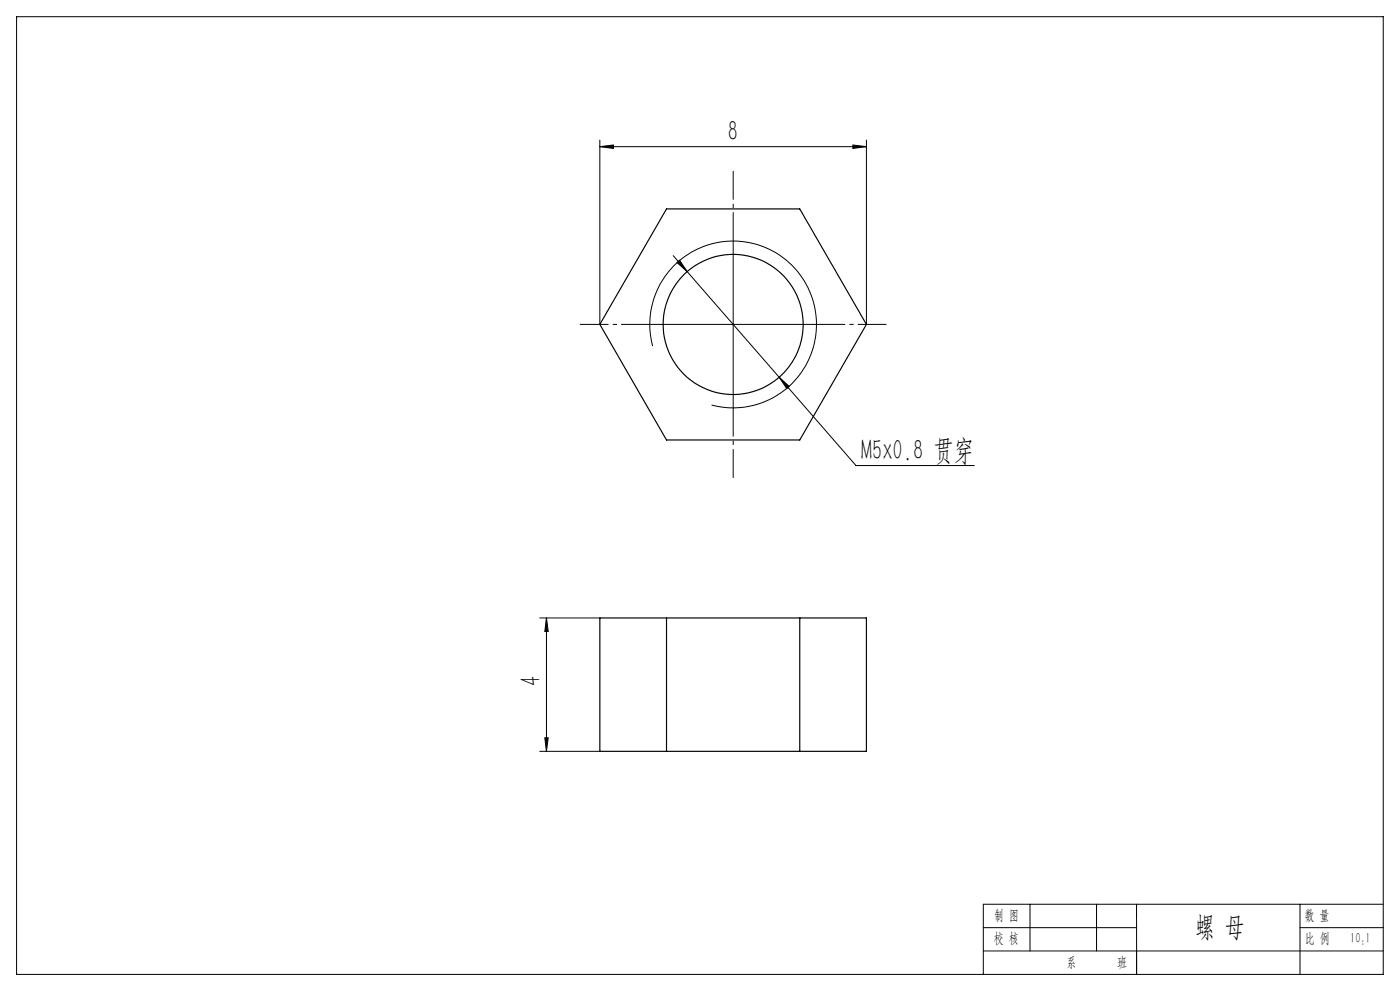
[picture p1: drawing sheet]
<svg xmlns="http://www.w3.org/2000/svg" width="420mm" height="297mm" viewBox="0 0 420 297" stroke-linecap="round" stroke-linejoin="round" font-family="sans-serif">
<g fill="none" stroke="#000" stroke-width=".35">
<path d="M200 62.6h39.9l20 34.6-20 34.7h-39.9l-20-34.7zM180 185.2h79.9v40h-79.9zM200 185.2v40M239.9 185.2v40"/>
<circle cx="219.9" cy="97.2" r="21"/>
</g>
<g fill="none" stroke="#000" stroke-width=".3">
<path d="M5 5h410v287h-410zM180 44l4-.5v1zM180 42v55.2M180 44h79.9M255.9 43.5l4 .5-4 .5zM259.9 42v55.2M202 76.6l4.2 4.8M203.1 78.7l.8-.7 2.3 3.4zM220 72.2v50M194.9 97.2h50M206.2 81.4l27.6 31.7M195.8 103.7a25 25 0 0 1 22-31.4 25 25 0 0 1 27.1 27.1 25 25 0 0 1-31.4 22"/>
<path d="M233.8 113.1l3 2.7-.8 .7zM233.8 113.1l23 26.4h35.5M161.9 185.2h18.1M163.9 185.2v40M163.9 185.2l.6 4.1h-1.1zM161.9 225.2h18.1M163.4 221.1h1.1l-.6 4.1zM295 278h46M309 271v14M329 271v14M341 271v21M390 278h25"/>
<path d="M390 271v21M415 271h-120v21M295 285h120"/>
</g>
<path d="M220 72.2v-21M195 97.2h-21M245 97.2h21M220 122.2v21" fill="none" stroke="#000" stroke-width=".3" stroke-dasharray="30.5 1.3 1.3 1.3" stroke-dashoffset="21.9" stroke-linecap="butt"/>
<path d="M341 285v7" fill="none" stroke="#0a0605" stroke-width=".3"/>
<g fill="#000">
<path d="M180 44l4-.5v1zM255.9 43.5l4 .5-4 .5z"/>
<path d="M203.1 78.7l3.1 2.7-2.3-3.4zM233.8 113.1l2.2 3.4 .8-.7z"/>
<path d="M163.4 221.1h1.1l-.6 4.1zM163.9 185.2l.6 4.1h-1.1z"/>
</g>
<g font-size="8.8">
<text x="218.4" y="42.2">8</text>
<text x="258.4" y="137.8">M5x0.8 贯穿</text>
<text x="162.2" y="205.6" transform="rotate(-90 162.2 205.6)">4</text>
</g>
<text font-size="8.5" x="358.5" y="280.6">螺 母</text>
<g font-size="4.4">
<text x="298.2" y="275.7">制 图</text>
<text x="391.4" y="275.6">数 量</text>
<text x="298.1" y="282.7">校 核</text>
<text x="391.4" y="282.7">比 例</text>
<text x="405.1" y="282.7">10:1</text>
<text x="320" y="289.8">系</text>
<text x="335.1" y="289.8">班</text>
</g>
</svg>
